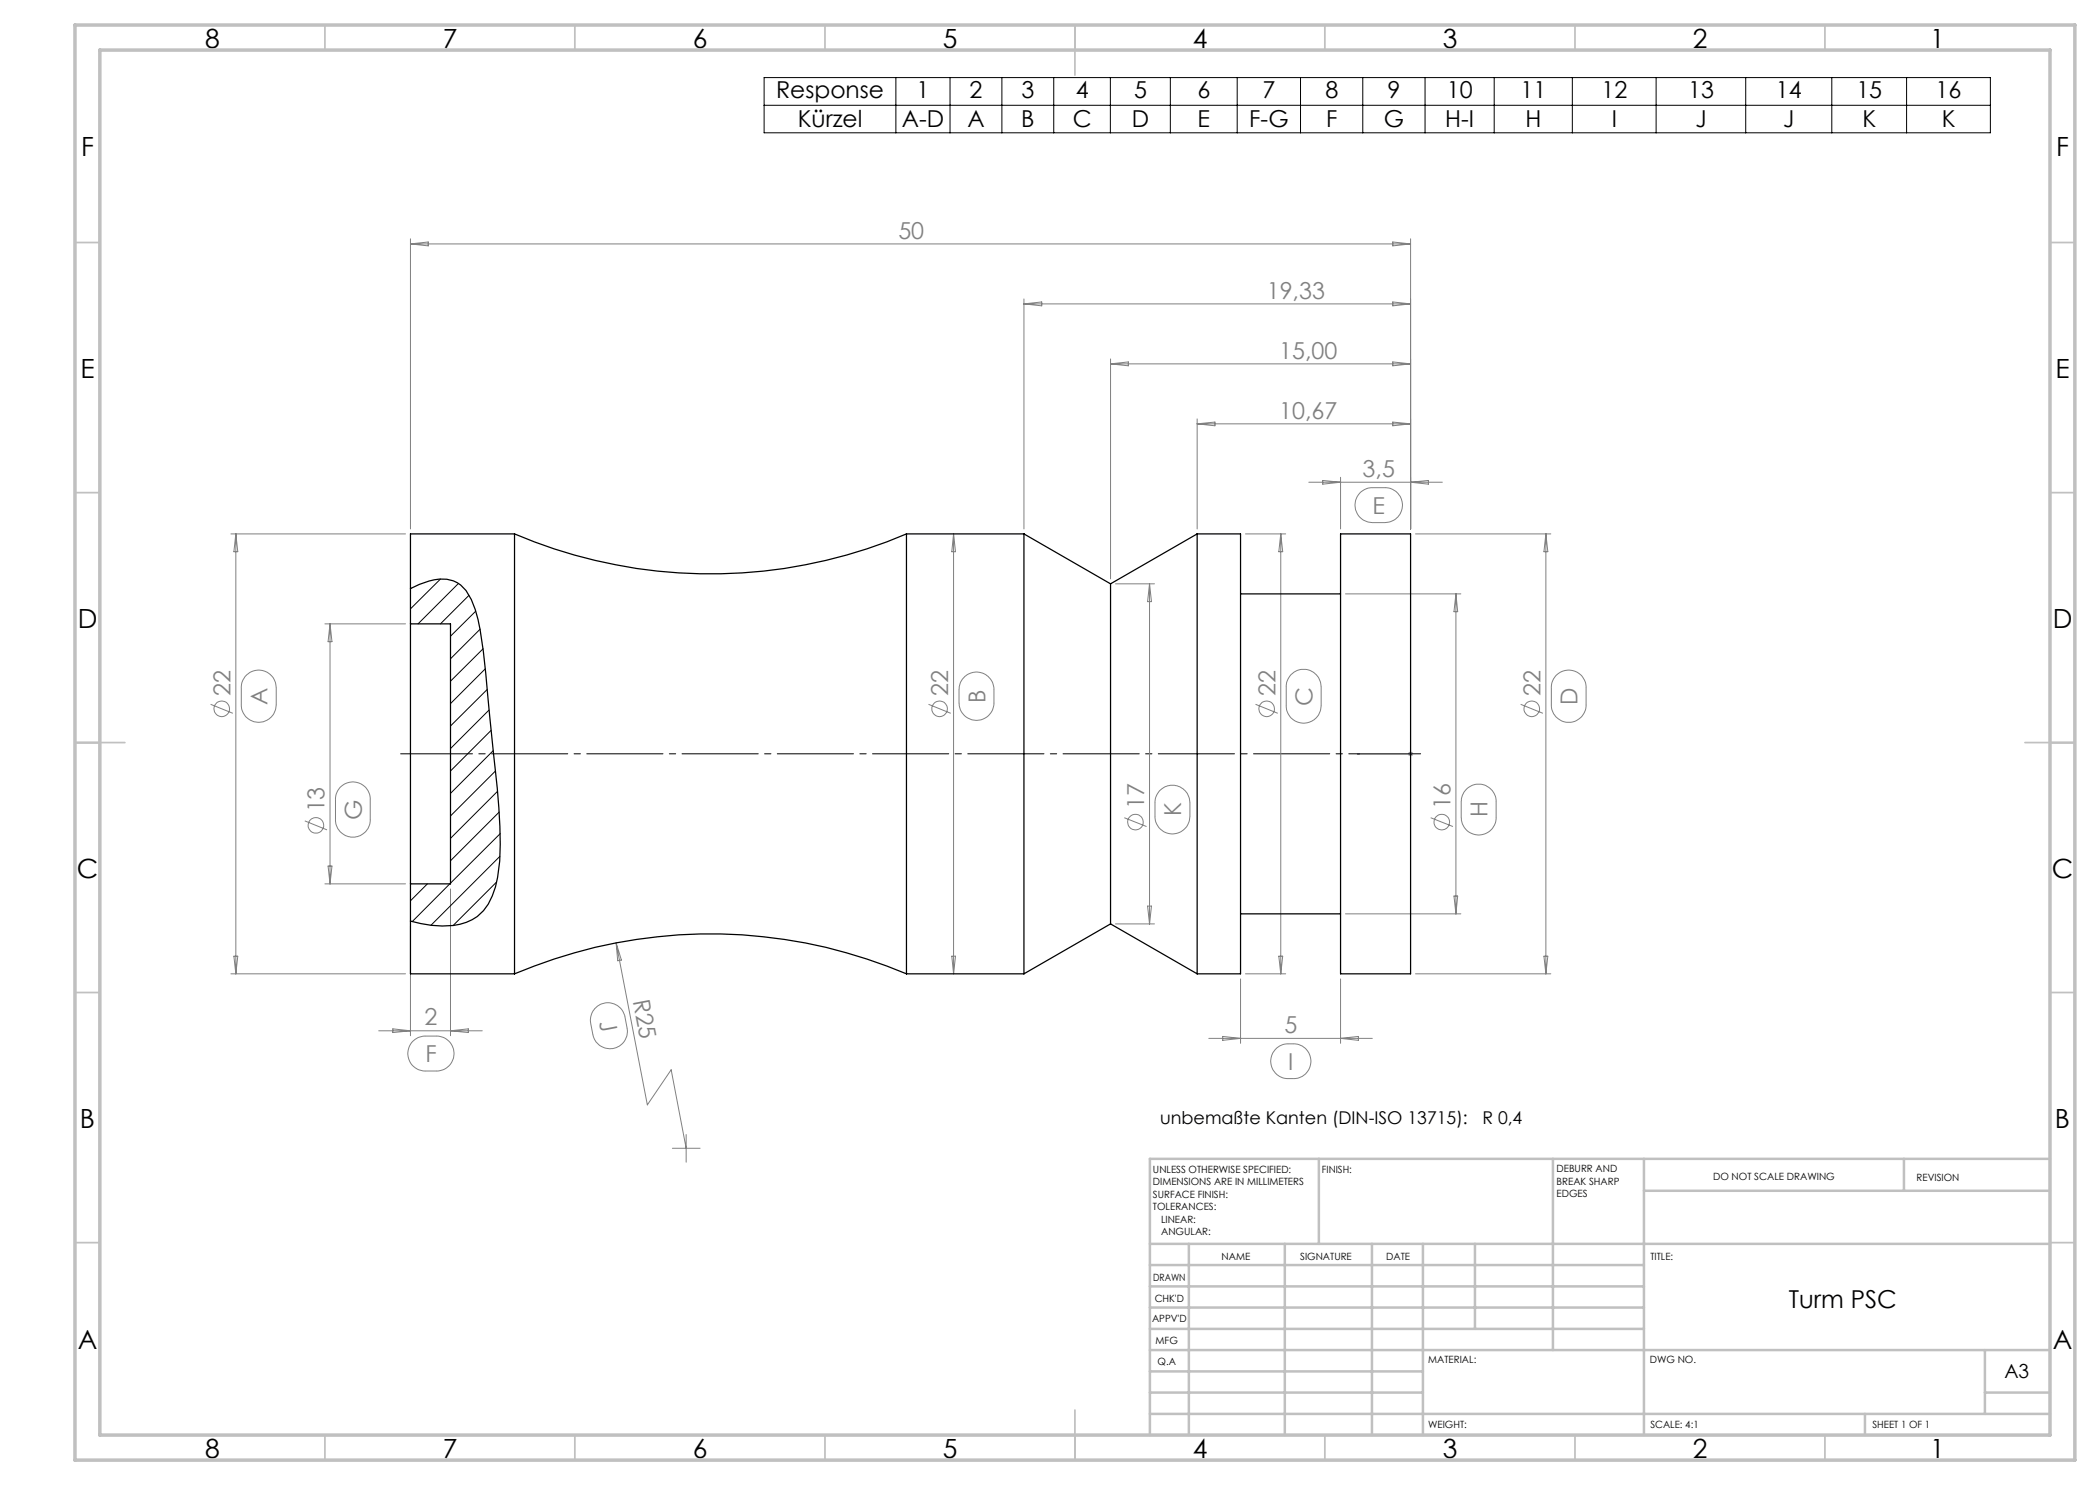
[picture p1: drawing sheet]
<svg xmlns="http://www.w3.org/2000/svg" width="420mm" height="297mm" viewBox="0 0 420 297" stroke-linecap="round" stroke-linejoin="round" font-family="sans-serif">
<g fill="none" stroke="#808080" stroke-width=".2">
<path d="M82.1 47.8v58M82.1 48.8h200M82.1 48.8l3.6-.4v.8zM204.8 59.8v46M278.6 48.4l3.5 .4-3.5 .4zM282.1 47.8v58M204.8 60.8h77.3M204.8 60.8l3.6-.4v.8zM222.1 71.8v44M222.1 72.8h60M222.1 72.8l3.6-.4v.8zM278.6 60.4l3.5 .4-3.5 .4z"/>
<path d="M278.6 72.4l3.5 .4-3.5 .4zM239.4 83.8v22M239.4 84.8h42.7M239.4 84.8l3.6-.4v.8zM261.8 96.4h26.7M264.5 96.1l3.6 .3-3.6 .4zM268.1 95.5v10.3M272.1 98.5a3.6 3.6 0 0 1 2.4-1h2.5a3.5 3.5 0 0 1 3.5 3.5 3.5 3.5 0 0 1-3.5 3.5h-2.5a3.5 3.5 0 0 1-3.2-2.2 3.5 3.5 0 0 1 .8-3.8zM278.6 84.4l3.5 .4-3.5 .4zM282.1 96.4l3.6-.3v.7zM46.2 106.8h34.9M47.2 106.8v88"/>
<path d="M47.2 106.8l.4 3.5h-.8zM190.7 106.8l.4 3.5h-.7zM190.7 106.8v88M223.1 116.8h7.8M229.9 116.8v68M229.9 116.8l.4 3.5h-.8zM249.1 106.8h8M256.2 106.8l.3 3.5h-.7zM256.2 106.8v88M269.1 118.8h23.1M283.1 106.8h27.1M291.2 118.8v64"/>
<path d="M291.2 118.8l.3 3.5h-.7zM309.2 106.8l.4 3.5h-.8zM309.2 106.8v88M49.4 134.9a3.5 3.5 0 0 1 3.8-.6 3.5 3.5 0 0 1 2 3.2v3.5a3.5 3.5 0 0 1-3.4 3.5 3.5 3.5 0 0 1-3.5-3.5v-3.5a3.5 3.5 0 0 1 1.1-2.6zM65 124.8h16.1M66 124.8v52M66 124.8l.4 3.5h-.8zM193 135.3a3.5 3.5 0 0 1 3.7-.6 3.5 3.5 0 0 1 2.1 3.2v2.7a3.5 3.5 0 0 1-3.5 3.5 3.5 3.5 0 0 1-3.5-3.5v-2.7a3.5 3.5 0 0 1 1.2-2.6zM258.2 134.9a3.5 3.5 0 0 1 3.8-.8 3.5 3.5 0 0 1 2.2 3.3v3.7a3.5 3.5 0 0 1-3.5 3.5 3.5 3.5 0 0 1-3.5-3.5v-3.7a3.6 3.6 0 0 1 1-2.5zM311.2 135.1a3.5 3.5 0 0 1 3.8-.8 3.5 3.5 0 0 1 2.2 3.2v3.5a3.5 3.5 0 0 1-3.5 3.5 3.5 3.5 0 0 1-3.4-3.5v-3.5a3.6 3.6 0 0 1 .9-2.4zM42.1 140.9l4.5 1.8M68.1 157.4a3.5 3.5 0 0 1 3.8-.8 3.5 3.5 0 0 1 2.1 3.3v4a3.5 3.5 0 0 1-3.4 3.5 3.5 3.5 0 0 1-3.5-3.5v-4a3.6 3.6 0 0 1 1-2.5z"/>
<path d="M185.7 140.9l4.4 1.8M232 158.1a3.5 3.5 0 0 1 3.8-.8 3.5 3.5 0 0 1 2.2 3.2v2.8a3.5 3.5 0 0 1-3.5 3.5 3.5 3.5 0 0 1-3.5-3.5v-2.8a3.6 3.6 0 0 1 1-2.4zM251.1 140.9l4.5 1.8M281.6 150.8h1M281.8 150.4l.7 .7M282.1 150.3v1M282.5 150.4l-.7 .7M293.4 157.7a3.5 3.5 0 0 1 3.8-.6 3.5 3.5 0 0 1 2 3.2v3.2a3.5 3.5 0 0 1-3.5 3.5 3.5 3.5 0 0 1-3.5-3.5v-3.2a3.5 3.5 0 0 1 1.2-2.6zM304.1 140.9l4.5 1.8M61 164.2l4.4 1.8M65 176.8h16.1M65.6 173.2h.8l-.4 3.6z"/>
<path d="M90.1 177.8v29.3M224.9 163.5l4.4 1.8M286.1 163.5l4.5 1.8M290.8 179.2h.7l-.3 3.6zM46.2 194.8h34.9M46.8 191.2h.8l-.4 3.6zM82.1 185.2v21.9M123.2 188.6l6.3 32.4 4.7-7 3 15.7M123.2 188.6l1.1 3.4-.8 .2zM190.4 191.2h.7l-.4 3.6zM223.1 184.8h7.8M229.5 181.2h.8l-.4 3.6z"/>
<path d="M248.1 195.8v12.9M249.1 194.8h8M255.8 191.2h.7l-.3 3.6zM268.1 195.8v12.9M269.1 182.8h23.1M283.1 194.8h27.1M308.8 191.2h.8l-.4 3.6zM75.7 206.2h20.7M78.6 205.8l3.5 .4-3.5 .3zM82.4 208.4a3.4 3.4 0 0 1 2.7-1.2h2.2a3.5 3.5 0 0 1 3.5 3.5 3.5 3.5 0 0 1-3.5 3.5h-2.2a3.5 3.5 0 0 1-3.2-2.1 3.5 3.5 0 0 1 .5-3.7zM90.1 206.2l3.6-.4v.7zM119 201.7a3.5 3.5 0 0 1 3.5-1 3.5 3.5 0 0 1 2.5 2.7l.4 2.2a3.5 3.5 0 0 1-2.8 4.1 3.5 3.5 0 0 1-4-2.8l-.5-2.2a3.7 3.7 0 0 1 .9-3z"/>
<path d="M241.8 207.7h32.7M244.5 207.3l3.6 .4-3.6 .4zM255 209.9a3.4 3.4 0 0 1 2.6-1.1h1.1a3.5 3.5 0 0 1 3.5 3.4 3.5 3.5 0 0 1-3.5 3.5h-1.1a3.5 3.5 0 0 1-3.1-2 3.5 3.5 0 0 1 .5-3.8zM268.1 207.7l3.6-.4v.8zM134.5 229.7h5.5M137.2 226.9v5.5"/>
<circle cx="44.4" cy="141.8" r="1.56"/>
<circle cx="187.9" cy="141.7" r="1.55"/>
<circle cx="253.3" cy="141.8" r="1.56"/>
<circle cx="306.3" cy="141.7" r="1.55"/>
<circle cx="63.2" cy="165.1" r="1.55"/>
<circle cx="227.1" cy="164.4" r="1.56"/>
<circle cx="288.4" cy="164.4" r="1.55"/>
</g>
<path d="M271.4 150.8h.6h-.6M271.4 150.8h10.7M282 150.8h.3zM282.1 150.8h.1" fill="none" stroke="#00f" stroke-width=".2"/>
<g fill="none" stroke="#000" stroke-width=".2">
<path d="M152.8 15.5h245.3v11.1h-245.3zM179.2 15.5v11.1M190 15.5v11.1M200.4 15.5v11.1M210.7 15.5v11.1M222.1 15.5v11.1M234.1 15.5v11.1M247.4 15.5v11.1M260.1 15.5v11.1M272.6 15.5v11.1M285 15.5v11.1M298.8 15.5v11.1"/>
<path d="M314.5 15.5v11.1M331.2 15.5v11.1M349.1 15.5v11.1M366.4 15.5v11.1M381.3 15.5v11.1M152.8 21.1h245.3"/>
</g>
<path d="M284.1 150.8h-204" fill="none" stroke="#000" stroke-width=".2" stroke-dasharray="15.2 1.3 1.3 1.3" stroke-dashoffset=".9"/>
<g fill="none" stroke="#c0c0c0" stroke-width=".35">
<path d="M65 5v5M115 5v5M165 5v5M215 5v10M265 5v5M315 5v5M365 5v5M15 48.5h5M410 48.5h5M15 98.5h5M410 98.5h5M15 148.5h10"/>
<path d="M405 148.5h10M15 198.5h5M410 198.5h5M15 248.5h5M410 248.5h5M65 287v5M115 287v5M165 287v5M215 282v10M265 287v5M315 287v5M365 287v5"/>
</g>
<g fill="none" stroke="#c0c0c0" stroke-width=".5">
<path d="M263.8 231.8v17M310.6 231.8v38.2M328.8 231.8v55.2M328.8 238.2h81.2M380.8 231.8v6.4M410 231.8h-180v55.2M230 248.8h180M230 257.3h98.8M230 253h98.8M237.8 248.8v38.2M257 248.8v38.2M274.4 248.8v38.2"/>
<path d="M284.6 248.8v38.2M295 248.8v17M230 265.8h98.8M230 261.5h98.8M230 278.5h54.6M230 274.3h54.6M230 270h180M397 278.5h13M397 270v12.8M230 282.8h180M373 282.8v4.2"/>
</g>
<path d="M15 5h400v287h-400zM20 10h390v277h-390z" fill="none" stroke="#c0c0c0" stroke-width=".7"/>
<path d="M282 150.8h.3zM271.4 150.8h.6z" fill="#00f"/>
<g fill="none" stroke="#000" stroke-width=".2">
<path d="M88.1 115.8l-6 6M91.7 116.7l-8.1 8.1M93.8 119.1l-5.7 5.7M95.1 122.2l-5 5M96 125.8l-5.9 6M96.6 129.7l-6.5 6.5M97 133.8l-6.9 6.9M97.4 137.9l-7.3 7.3M97.8 142l-7.7 7.7M98.2 146.1l-8.1 8.1M98.6 150.1l-8.5 8.6M99.1 154.2l-9 9"/>
<path d="M99.5 158.3l-9.4 9.4M85.5 176.8l-3.4 3.4M90 176.8l-7.6 7.5M99.3 176.4l-8.7 8.7M99.8 162.4l-9.7 9.8M100 171.3l-13.8 13.8M100 166.7l-9.9 9.9"/>
</g>
<g fill="none" stroke="#000" stroke-width=".25">
<path d="M82.1 117.7a13.3 13.3 0 0 1 7.3-1.9 6 6 0 0 1 4.9 4.1 33.5 33.5 0 0 1 2.4 10.3l2.3 23.5a119.4 119.4 0 0 1 .9 18.5 17.4 17.4 0 0 1-3.2 9.9 10.2 10.2 0 0 1-8.3 3.1l-2.1-.1-4.2-.9M82.1 117.7v7.1M102.9 106.8a100.1 100.1 0 0 0 78.4 0M102.9 106.8v88M102.9 106.8h-20.8v10.9M181.3 106.8v88M181.3 106.8h23.5M204.8 106.8v88M204.8 106.8l17.3 10M222.1 116.8v68M239.4 106.8h8.7v88h-8.7M239.4 106.8v88"/>
<path d="M239.4 106.8l-17.3 10M248.1 118.8h20M268.1 106.8h14v88h-14zM82.1 124.8v52M82.1 124.8h8v52h-8M82.1 176.8v7.4M82.1 184.2v10.6h20.8M102.9 194.8a100.1 100.1 0 0 1 78.4 0M181.3 194.8h23.5M222.1 184.8l17.3 10M222.1 184.8l-17.3 10M248.1 182.8h20"/>
</g>
<g font-size="5.3">
<text x="41" y="9.5">8</text>
<text x="88.5" y="9.5">7</text>
<text x="138.5" y="9.5">6</text>
<text x="188.5" y="9.5">5</text>
<text x="238.5" y="9.5">4</text>
<text x="288.5" y="9.5">3</text>
<text x="338.5" y="9.5">2</text>
<text x="386" y="9.5">1</text>
<text x="16.2" y="31.3">F</text>
<text x="411.2" y="31.3">F</text>
<text x="16.1" y="75.5">E</text>
<text x="411.1" y="75.5">E</text>
<text x="15.5" y="125.5">D</text>
<text x="410.5" y="125.5">D</text>
<text x="15.4" y="175.5">C</text>
<text x="410.4" y="175.5">C</text>
<text x="16" y="225.5">B</text>
<text x="411" y="225.5">B</text>
<text x="15.5" y="269.8">A</text>
<text x="410.5" y="269.8">A</text>
<text x="41" y="291.5">8</text>
<text x="88.5" y="291.5">7</text>
<text x="138.5" y="291.5">6</text>
<text x="188.5" y="291.5">5</text>
<text x="238.5" y="291.5">4</text>
<text x="288.5" y="291.5">3</text>
<text x="338.5" y="291.5">2</text>
<text x="386" y="291.5">1</text>
</g>
<text font-size="4.9" x="357.8" y="261.7">Turm PSC</text>
<g font-size="4.7">
<text x="155.2" y="19.5">Response</text>
<text x="183.3" y="19.5">1</text>
<text x="193.9" y="19.5">2</text>
<text x="204.3" y="19.5">3</text>
<text x="215.1" y="19.5">4</text>
<text x="226.8" y="19.5">5</text>
<text x="239.5" y="19.5">6</text>
<text x="252.5" y="19.5">7</text>
<text x="265.1" y="19.5">8</text>
<text x="277.5" y="19.5">9</text>
<text x="289.4" y="19.5">10</text>
<text x="304.1" y="19.5">11</text>
<text x="320.3" y="19.5">12</text>
<text x="337.6" y="19.5">13</text>
<text x="355.2" y="19.5">14</text>
<text x="371.3" y="19.5">15</text>
<text x="387.1" y="19.5">16</text>
<text x="159.5" y="25.5">Kürzel</text>
<text x="180.4" y="25.5">A-D</text>
<text x="193.5" y="25.5">A</text>
<text x="204.3" y="25.5">B</text>
<text x="214.5" y="25.5">C</text>
<text x="226.4" y="25.5">D</text>
<text x="239.5" y="25.5">E</text>
<text x="249.9" y="25.5">F-G</text>
<text x="265.2" y="25.5">F</text>
<text x="276.8" y="25.5">G</text>
<text x="289.1" y="25.5">H-I</text>
<text x="305.1" y="25.5">H</text>
<text x="322.4" y="25.5">I</text>
<text x="339.1" y="25.5">J</text>
<text x="356.7" y="25.5">J</text>
<text x="372.5" y="25.5">K</text>
<text x="388.3" y="25.5">K</text>
</g>
<g font-size="4.7" fill="#808080">
<text x="179.7" y="47.7">50</text>
<text x="253.4" y="59.8">19,33</text>
<text x="255.8" y="71.8">15,00</text>
<text x="255.8" y="83.7">10,67</text>
<text x="272.5" y="95.4">3,5</text>
<text x="274.5" y="102.8">E</text>
<text x="46.1" y="139.2" transform="rotate(-90 46.1 139.2)">22</text>
<text x="53.5" y="141" transform="rotate(-90 53.5 141)">A</text>
<text x="189.6" y="139.2" transform="rotate(-90 189.6 139.2)">22</text>
<text x="197.1" y="140.6" transform="rotate(-90 197.1 140.6)">B</text>
<text x="255.1" y="139.2" transform="rotate(-90 255.1 139.2)">22</text>
<text x="262.5" y="141.1" transform="rotate(-90 262.5 141.1)">C</text>
<text x="308.1" y="139.2" transform="rotate(-90 308.1 139.2)">22</text>
<text x="315.5" y="141" transform="rotate(-90 315.5 141)">D</text>
<text x="228.8" y="161.8" transform="rotate(-90 228.8 161.8)">17</text>
<text x="290.1" y="161.8" transform="rotate(-90 290.1 161.8)">16</text>
<text x="64.9" y="162.5" transform="rotate(-90 64.9 162.5)">13</text>
<text x="72.4" y="163.9" transform="rotate(-90 72.4 163.9)">G</text>
<text x="236.3" y="163.3" transform="rotate(-90 236.3 163.3)">K</text>
<text x="297.5" y="163.5" transform="rotate(-90 297.5 163.5)">H</text>
<text x="126.6" y="200.1" transform="rotate(79 126.6 200.1)">R25</text>
<text x="84.9" y="205.1">2</text>
<text x="119.9" y="204.4" transform="rotate(79 119.9 204.4)">J</text>
<text x="256.9" y="206.6">5</text>
<text x="85.1" y="212.5">F</text>
<text x="257.7" y="214">I</text>
</g>
<text font-size="3.9" x="400.9" y="275.5">A3</text>
<g font-size="3.5">
<text x="232" y="224.7">unbemaßte Kanten (DIN-ISO 13715):</text>
<text x="296.5" y="224.7">R 0,4</text>
</g>
<g font-size="2">
<text x="230.6" y="234.6">UNLESS OTHERWISE SPECIFIED:</text>
<text x="230.6" y="237.1">DIMENSIONS ARE IN MILLIMETERS</text>
<text x="230.6" y="239.6">SURFACE FINISH:</text>
<text x="264.4" y="234.6">FINISH:</text>
<text x="311.3" y="234.5">DEBURR AND</text>
<text x="311.3" y="237">BREAK SHARP</text>
<text x="311.3" y="239.5">EDGES</text>
<text x="342.6" y="236">DO NOT SCALE DRAWING</text>
<text x="383.3" y="236.2">REVISION</text>
<text x="230.6" y="242.1">TOLERANCES:</text>
<text x="232.2" y="244.6">LINEAR:</text>
<text x="232.2" y="247.1">ANGULAR:</text>
<text x="244.3" y="252">NAME</text>
<text x="260" y="251.9">SIGNATURE</text>
<text x="277.2" y="251.9">DATE</text>
<text x="330.1" y="251.9">TITLE:</text>
<text x="230.6" y="256.1">DRAWN</text>
<text x="230.9" y="260.3">CHK'D</text>
<text x="230.4" y="264.4">APPV'D</text>
<text x="231.1" y="268.8">MFG</text>
<text x="231.5" y="273">Q.A</text>
<text x="285.6" y="272.5">MATERIAL:</text>
<text x="330" y="272.5">DWG NO.</text>
<text x="285.6" y="285.5">WEIGHT:</text>
<text x="330.1" y="285.6">SCALE: 4:1</text>
<text x="374.5" y="285.6">SHEET 1 OF 1</text>
</g>
</svg>
